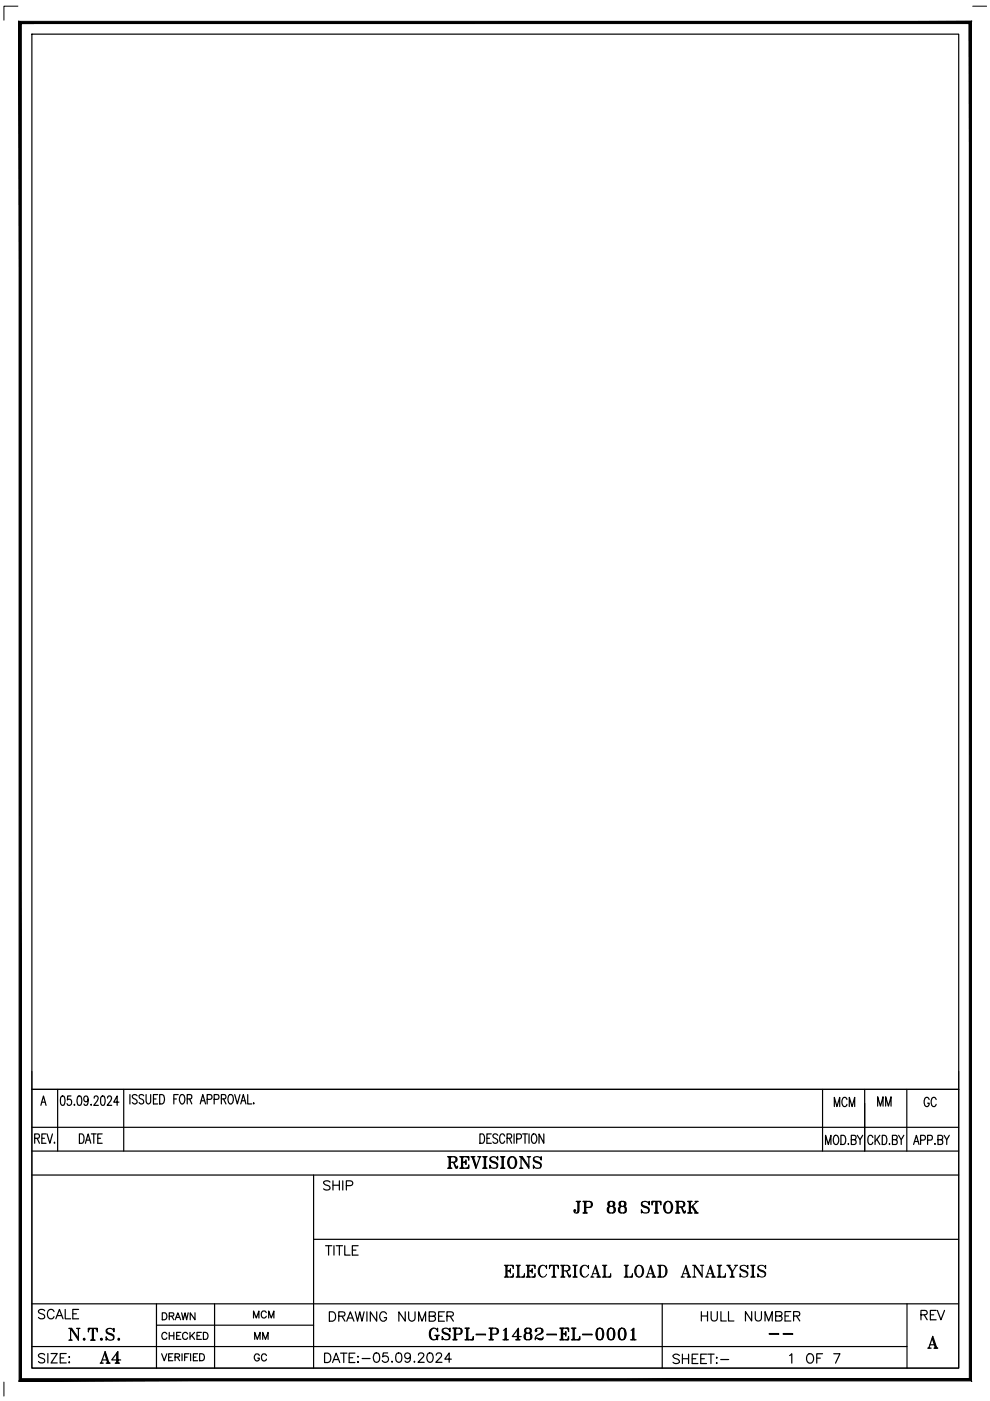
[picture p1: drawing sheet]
<svg xmlns="http://www.w3.org/2000/svg" width="210mm" height="297mm" viewBox="0 0 210 297" stroke-linecap="round" stroke-linejoin="round" font-family="sans-serif">
<!-- layer: Title Block -->
<g fill="none" stroke="#000" stroke-width=".25">
<path d="M6.8 7.2h196.5v282.9h-196.5zM6.8 239h196.5M6.8 231h196.5M8.7 234.4l.5-2 .6 2M8.9 233.7h.7M12.2 231v13.1M13 232.5l.4-.1a1.36 1.36 0 0 1 0 2h-.2a1.56 1.56 0 0 1-.2-1.9zM15.1 232.4h-.8v.8a.6 .6 0 0 1 .8 0 .6 .6 0 0 1 0 .9 .48 .48 0 0 1-.5 .3 .48 .48 0 0 1-.4-.4M15.8 234.1v.3zM16.5 232.5l.4-.1a1.36 1.36 0 0 1 0 2h-.2a1.56 1.56 0 0 1-.2-1.9zM18.7 233a.47 .47 0 0 1-.2 .5 .47 .47 0 0 1-.5 0 .59 .59 0 0 1-.2-.7 .59 .59 0 0 1 .7-.3 1.56 1.56 0 0 1-.2 1.9l-.4-.1-.1-.2M19.3 234.1v.3z"/>
<path d="M20 232.8l.2-.4h.3l.3 .3-.2 .7-.7 1h1M21.5 232.5l.4-.1a1.36 1.36 0 0 1 0 2h-.2a1.56 1.56 0 0 1-.2-1.9zM22.8 232.8l.3-.4h.3l.3 .3-.3 .7-.7 1h1M25.2 233.7h-1.1l.7-1.3v2M26.2 231v13.1M27.5 232.1v2M29.1 232.3a.5 .5 0 0 0-.8-.2 .5 .5 0 0 0 0 .8l.5 .2a.54 .54 0 0 1 .1 .9 .54 .54 0 0 1-.8-.2M30.5 232.3a.51 .51 0 0 0-.6-.2 .51 .51 0 0 0-.4 .4l.1 .3 .6 .3a.52 .52 0 0 1 .1 .8 .52 .52 0 0 1-.8-.1M31 232.1v1.4a.57 .57 0 0 0 .5 .6l.4-.3v-1.7M32.5 233h.6M33.4 232.1h-.9v2h.9M33.9 232.1h.5a1.2 1.2 0 0 1 0 2h-.5z"/>
<path d="M36.9 233h.5M37.8 232.1h-.9v2M38.3 232.2l.2-.1a.83 .83 0 0 1 .7 1.2l-.1 .3a.49 .49 0 0 1-.8 .3l-.3-.6v-.5zM39.7 233h.6a.49 .49 0 0 0 .4-.5 .49 .49 0 0 0-.4-.4h-.6v2M40.2 233l.5 1.1M42.4 234.1l.6-2 .6 2M42.7 233.4h.7M43.9 233.1h.7a.52 .52 0 0 0 .4-.5 .52 .52 0 0 0-.4-.5h-.7v2M45.4 233.1h.6a.52 .52 0 0 0 .4-.5 .52 .52 0 0 0-.4-.5h-.6v2M46.9 233l.9-.1 .1-.3-.1-.4-.9-.1v2M47.4 233l.5 1.1M48.5 232.3l.3-.2a.83 .83 0 0 1 .7 1.2l-.1 .3a.49 .49 0 0 1-.8 .3l-.3-.6z"/>
<path d="M49.8 232.1l.5 2 .6-2M51 234.1l.6-2 .5 2M51.3 233.4h.6M52.5 232.1v2h.9M53.7 233.9h.2l-.1 .2zM174.4 231v13.1M183.3 231v13.1M192.3 231v13.1M6.8 244.1h196.5M6.8 249.1h196.5M7.4 241.3h.8l.2-.3-.2-.5-.8-.1v2M7.9 241.3l.5 1.1"/>
<path d="M8.9 241.3h.5M9.8 240.4h-.9v2h.9M10 240.4l.6 2 .5-2M11.5 242.2v.2zM16.8 240.4h.5a1.26 1.26 0 0 1 0 2h-.5zM18.1 242.4l.6-2 .5 2M18.3 241.7h.7M19.4 240.4h1M19.9 240.4v2M20.7 241.3h.6M21.7 240.4h-1v2h1M66.5 249.1v41"/>
<path d="M101.8 240.4h.5a1.26 1.26 0 0 1 0 2h-.5zM103.2 241.3h.6M104.2 240.4h-1v2h1M105.5 240.7a.49 .49 0 0 0-.8-.3 .49 .49 0 0 0 .1 .9l.4 .2a.53 .53 0 0 1 .2 .9 .53 .53 0 0 1-.9-.3M107 240.9a.55 .55 0 0 0-.7-.5 .55 .55 0 0 0-.4 .8v.4a.55 .55 0 0 0 .4 .8 .55 .55 0 0 0 .7-.5M107.5 241.3h.9l.1-.3-.1-.5-.9-.1v2M108 241.3l.5 1.1M109 240.4v2M109.5 241.5h.7l.3-.2 .1-.5-.2-.3-.9-.1v2M110.8 240.4h1M111.3 240.4v2M112.2 240.4v2"/>
<path d="M112.9 240.5a.61 .61 0 0 1 .7 0 .61 .61 0 0 1 .2 .7l-.1 .7a.55 .55 0 0 1-.7 .5 .55 .55 0 0 1-.3-.8v-.7zM115.3 240.4v2l-1-2v2M175 242.7v-2l.6 2 .6-2v2M176.8 241l.3-.3a.63 .63 0 0 1 .7 .7l-.1 .8a.49 .49 0 0 1-.7 .4l-.3-.7zM178.3 240.7h.5a1.15 1.15 0 0 1 0 2h-.5zM179.9 242.5v.2zM180.5 241.6h.8l.2-.3-.1-.4-.3-.2h-.6v2h.6l.3-.2 .1-.5-.4-.4M181.8 240.7l.6 .9v1.1M182.9 240.7l-.5 .9M185.1 241.2a.55 .55 0 0 0-.7-.5 .55 .55 0 0 0-.4 .7v.5a.55 .55 0 0 0 .4 .7 .55 .55 0 0 0 .7-.4M185.5 240.7v2M185.9 241.6l.6 1.1"/>
<path d="M186.5 240.7l-1 1.3M187.1 240.7h.4a1.15 1.15 0 0 1 0 2h-.4zM188.6 242.5v.2zM189.2 241.6h.9l.1-.3-.1-.5-.9-.1v2h.7l.3-.4a.52 .52 0 0 0-.3-.7M190.5 240.7l.6 .9v1.1M191.6 240.7l-.5 .9M193.7 242.7l.6-2 .5 2M193.9 242h.7M195.2 241.7l.8-.1 .2-.3-.1-.4-.3-.2h-.6v2M196.7 241.7h.6a.54 .54 0 0 0 .4-.5 .54 .54 0 0 0-.4-.5h-.6v2M198.2 242.5v.2zM198.9 241.6h.8l.2-.3-.1-.4-.3-.2h-.6v2h.6l.3-.2 .1-.5-.4-.4"/>
<path d="M200.2 240.7l.5 .9v1.1M201.3 240.7l-.6 .9M6.8 276.4h196.5M33.2 276.4v13.7M45.5 276.4v13.7M66.5 262.8h136.8M69 264.1h1.3M69.7 264.1v2M70.8 264.1v2M71.3 264.1h1.3M72 264.1v2M73.1 264.1v2h1.1"/>
<path d="M74.7 265h.8M75.9 264.1h-1.2v2h1.2M140.4 276.4v13.7M192.3 276.4v13.7M6.8 285.5h185.5M9.5 287.3a.73 .73 0 0 0-.7-.4 .73 .73 0 0 0-.6 .5l.2 .3 .7 .3a.47 .47 0 0 1 .4 .4 .47 .47 0 0 1-.2 .5 .91 .91 0 0 1-1.1-.2M10.1 287v2M10.8 287h1.3l-1.3 2h1.3M12.8 287.9h.7M14 287h-1.2v2h1.2M14.6 287.7h.2zM14.7 288.8v.2z"/>
<path d="M33.2 281h33.3M34.3 287l.5 1.5 .6-1.5M35.8 287.7h.5M36.6 287h-.8v1.5h.8M37.1 287.7h.9l.1-.3-.1-.3-.9-.1v1.5M37.6 287.7l.5 .8M38.6 287v1.5M39.1 287.7h.6M40.1 287h-1v1.5M40.4 287v1.5M41 287.7h.6M41.9 287h-.9v1.5h.9"/>
<path d="M42.3 287h.5a.78 .78 0 0 1 .6 .8 .78 .78 0 0 1-.6 .7h-.5zM196.7 285.8h.7M196.8 285.8l.2-.1 .2 .1M197 285.7l.8-2.4 .8 2.5M197.2 285.1h1M197.6 283.7l.8 2.1M197.8 283.7l.7 2.1M198 285.8h.8M198.4 285.7l-.3 .1M198.4 285.6l-.2 .2M198.5 285.6l.2 .2"/>
</g>
<path d="M4 4.5l.5 287.8v-287.3zM4 4.5l.5 287.8-.5 .5zM4.5 292.3l-.5 .5 201.5-.5zM4 292.8l201.5-.5 .5 .5zM205.5 5v287.3l.5 .5zM206 4.5v288.3l-.5-287.8zM4.5 5h201l.5-.5zM4 4.5h202l-201.5 .5z" fill="#000" stroke="#000" stroke-width=".21"/>
<path d="M3.8 1.3h-3v3M206.2 1.3h3M6.8 227.1v63h196.5v-63M.8 293v3" fill="none" stroke="#000" stroke-width=".21"/>
<g font-size="5.7">
<text x="93.8" y="249.1">REVISIONS</text>
<text x="106.2" y="272">ELECTRICAL LOAD ANALYSIS</text>
<text x="13.8" y="285.4">N.T.S.</text>
<text x="90.3" y="285.4">GSPL-P1482-EL-0001</text>
<text x="20.5" y="290.3">A4</text>
</g>
<g font-size="5.3">
<text x="176" y="236">MCM</text>
<text x="195.1" y="236">GC</text>
<text x="67.7" y="253.6">SHIP</text>
<text x="120.7" y="258.2">JP 88 STORK</text>
<text x="7.4" y="280.8">SCALE</text>
<text x="68.8" y="281.5">DRAWING NUMBER</text>
<text x="194.4" y="281.2">REV</text>
<text x="141.8" y="290.3">SHEET:-</text>
<text x="166.5" y="290.3">1 OF 7</text>
</g>
<g font-size="4.9">
<text x="185.2" y="235.7">MM</text>
<text x="33.5" y="281.2">DRAWN</text>
<text x="52.9" y="280.8">MCM</text>
<text x="147.8" y="281.2">HULL NUMBER</text>
<text x="68.1" y="290">DATE:-</text>
<text x="78.3" y="290">05.09.2024</text>
</g>
<g font-size="4.4">
<text x="33.5" y="285">CHECKED</text>
<text x="53.3" y="285">MM</text>
<text x="52.9" y="289.6">GC</text>
</g>
<text font-size="2.6" x="162.3" y="284">--</text>
</svg>
